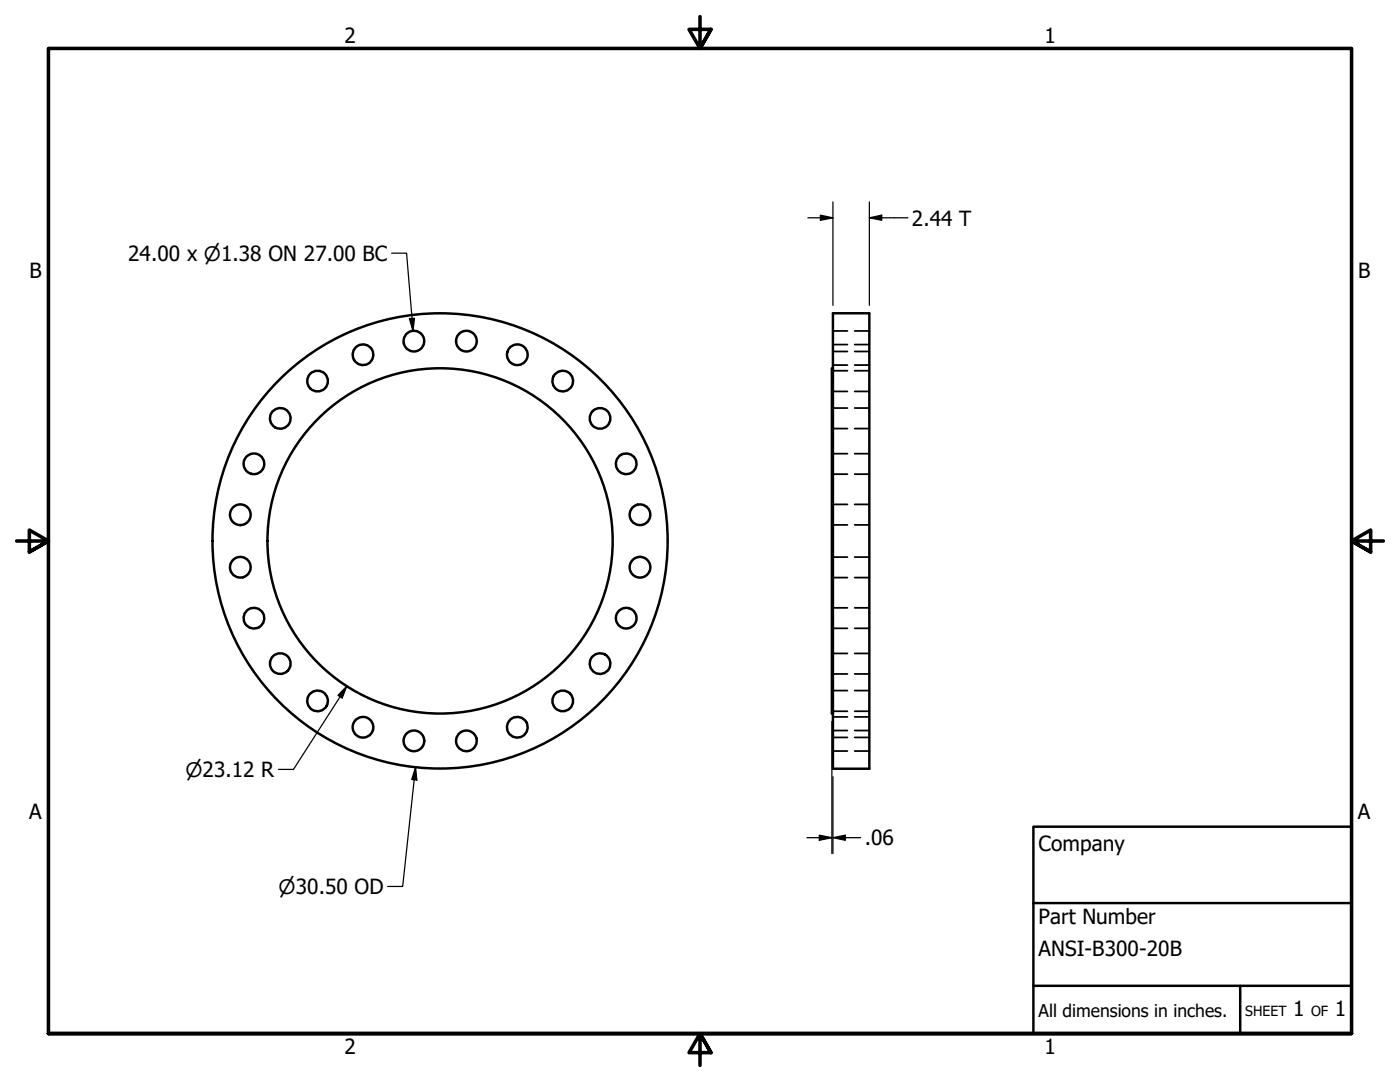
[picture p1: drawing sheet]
<svg xmlns="http://www.w3.org/2000/svg" width="279mm" height="216mm" viewBox="0 0 279 216" stroke-linecap="round" stroke-linejoin="round" font-family="sans-serif">
<!-- layer: Visible (ANSI) -->
<g fill="none" stroke="#000" stroke-width=".49">
<path d="M166.2 62.5h7.3v90.9h-7.3zM166.2 73.5h-.2v68.9h.2"/>
<circle cx="63.4" cy="76" r="2.06"/>
<circle cx="72.4" cy="70.8" r="2.06"/>
<circle cx="82.6" cy="68.1" r="2.06"/>
<circle cx="93.1" cy="68.1" r="2.06"/>
<circle cx="103.2" cy="70.8" r="2.06"/>
<circle cx="112.3" cy="76" r="2.06"/>
<circle cx="50.7" cy="92.6" r="2.06"/>
<circle cx="55.9" cy="83.5" r="2.06"/>
<circle cx="119.8" cy="83.5" r="2.06"/>
<circle cx="125" cy="92.6" r="2.06"/>
<circle cx="48" cy="113.2" r="2.06"/>
<circle cx="48" cy="102.7" r="2.06"/>
<circle cx="87.8" cy="107.9" r="34.5"/>
<circle cx="87.8" cy="107.9" r="45.4"/>
<circle cx="127.7" cy="113.2" r="2.06"/>
<circle cx="127.7" cy="102.7" r="2.06"/>
<circle cx="50.7" cy="123.3" r="2.06"/>
<circle cx="55.9" cy="132.4" r="2.06"/>
<circle cx="63.4" cy="139.9" r="2.06"/>
<circle cx="112.3" cy="139.9" r="2.06"/>
<circle cx="119.8" cy="132.4" r="2.06"/>
<circle cx="125" cy="123.3" r="2.06"/>
<circle cx="72.4" cy="145.1" r="2.06"/>
<circle cx="82.6" cy="147.8" r="2.06"/>
<circle cx="93.1" cy="147.8" r="2.06"/>
<circle cx="103.2" cy="145.1" r="2.06"/>
</g>
<!-- layer: Hidden (ANSI) -->
<g fill="none" stroke="#000" stroke-width=".35">
<path d="M166.2 72.8h2.9M166.2 68.8h2.9M166.2 78.1h2.9M166.2 74h2.9M166.2 70.1h2.9M166.2 66h2.9M170.6 72.8h2.9M170.6 68.8h2.9M170.6 78.1h2.9M170.6 74h2.9M170.6 70.1h2.9M170.6 66h2.9"/>
<path d="M166.2 85.5h2.9M166.2 81.4h2.9M166.2 94.6h2.9M166.2 90.5h2.9M170.6 85.5h2.9M170.6 81.4h2.9M170.6 94.6h2.9M170.6 90.5h2.9M166.2 104.7h2.9M166.2 100.6h2.9M166.2 115.3h2.9M166.2 111.2h2.9"/>
<path d="M170.6 104.7h2.9M170.6 100.6h2.9M170.6 115.3h2.9M170.6 111.2h2.9M166.2 125.4h2.9M166.2 121.3h2.9M166.2 134.5h2.9M166.2 130.4h2.9M166.2 137.8h2.9M170.6 125.4h2.9M170.6 121.3h2.9M170.6 134.5h2.9"/>
<path d="M170.6 130.4h2.9M170.6 137.8h2.9M166.2 141.9h2.9M166.2 147.1h2.9M166.2 143.1h2.9M166.2 149.9h2.9M166.2 145.8h2.9M170.6 141.9h2.9M170.6 147.1h2.9M170.6 143.1h2.9M170.6 149.9h2.9M170.6 145.8h2.9"/>
</g>
<!-- layer: Border (ANSI) -->
<path d="M139.7 3.3v6.4l-2.2-3.8h4.4l-2.2 3.8 2.2-3.8M3.3 107.9h6.4l-3.8-2.1v4.3l3.8-2.2-3.8 2.2M276.1 107.9h-6.4l3.8-2.1v4.3l-3.8-2.2 3.8 2.2M9.7 206.2v-196.5h260v196.5h-260h260M141.9 210l-2.2-3.8 2.2 3.8h-4.4l2.2-3.8v6.4" fill="none" stroke="#000" stroke-width=".71"/>
<!-- layer: Title (ANSI) -->
<path d="M206.2 165h63.5v41.2h-63.5zM206.2 196.7h63.5M206.2 180.2h63.5M247.5 196.7v9.5" fill="none" stroke="#000" stroke-width=".49"/>
<!-- layer: Dimension (ANSI) -->
<g fill="none" stroke="#000" stroke-width=".25">
<path d="M78.1 50.5h3l1.3 15.5M161.2 43.5h5M163.7 42.9l2.5 .6-2.5 .5zM166.2 40.3v20.6M173.5 43.5l2.5-.6v1.1zM173.5 43.5h7.7M173.5 40.3v20.6M81.7 63.6l1-.1-.3 2.5zM69.2 136.9l-.9 2.4-.8-.6zM69.2 136.9l-10.6 16.6h-3M82.9 153.1l.3 2.5-1-.1zM82.9 153.1l-2.5 23.8h-3"/>
<path d="M166 144v26.3M166.2 155v15.3M161 167.1h5M163.5 166.7l2.5 .4-2.5 .6zM166.2 167.1l2.5-.4v1zM166.2 167.1h5.6"/>
</g>
<g fill="#000">
<path d="M163.7 42.9l2.5 .6-2.5 .5z" fill-rule="evenodd"/>
<path d="M173.5 43.5l2.5-.6v1.1z" fill-rule="evenodd"/>
<path d="M81.7 63.6l1-.1-.3 2.5z" fill-rule="evenodd"/>
<path d="M69.2 136.9l-.9 2.4-.8-.6z" fill-rule="evenodd"/>
<path d="M82.9 153.1l.3 2.5-1-.1z" fill-rule="evenodd"/>
<path d="M163.5 166.7l2.5 .4-2.5 .6z" fill-rule="evenodd"/>
<path d="M166.2 167.1l2.5-.4v1z" fill-rule="evenodd"/>
</g>
<g font-size="4.2">
<text x="68.7" y="8.6">2</text>
<text x="208.4" y="8.6">1</text>
<text x="182" y="45">2.44 T</text>
<text x="25.6" y="52">24.00 x ⌀1.38 ON 27.00 BC</text>
<text x="5.9" y="55.5">B</text>
<text x="271" y="55.5">B</text>
<text x="5.8" y="163.4">A</text>
<text x="271" y="163.4">A</text>
<text x="172.6" y="168.7">.06</text>
<text x="207.3" y="169.8">Company</text>
<text x="207.3" y="184.4">Part Number</text>
<text x="207.3" y="190.7">ANSI-B300-20B</text>
<text x="258.1" y="202.8">1</text>
<text x="266.4" y="202.8">1</text>
<text x="68.7" y="210.3">2</text>
<text x="208.4" y="210.3">1</text>
</g>
<g font-size="4">
<text x="37" y="155">⌀23.12 R</text>
<text x="55.6" y="178.4">⌀30.50 OD</text>
</g>
<text font-size="3.5" x="207.3" y="202.9">All dimensions in inches.</text>
<g font-size="2.8">
<text x="248.5" y="202.8">SHEET</text>
<text x="261.7" y="202.8">OF</text>
</g>
</svg>
